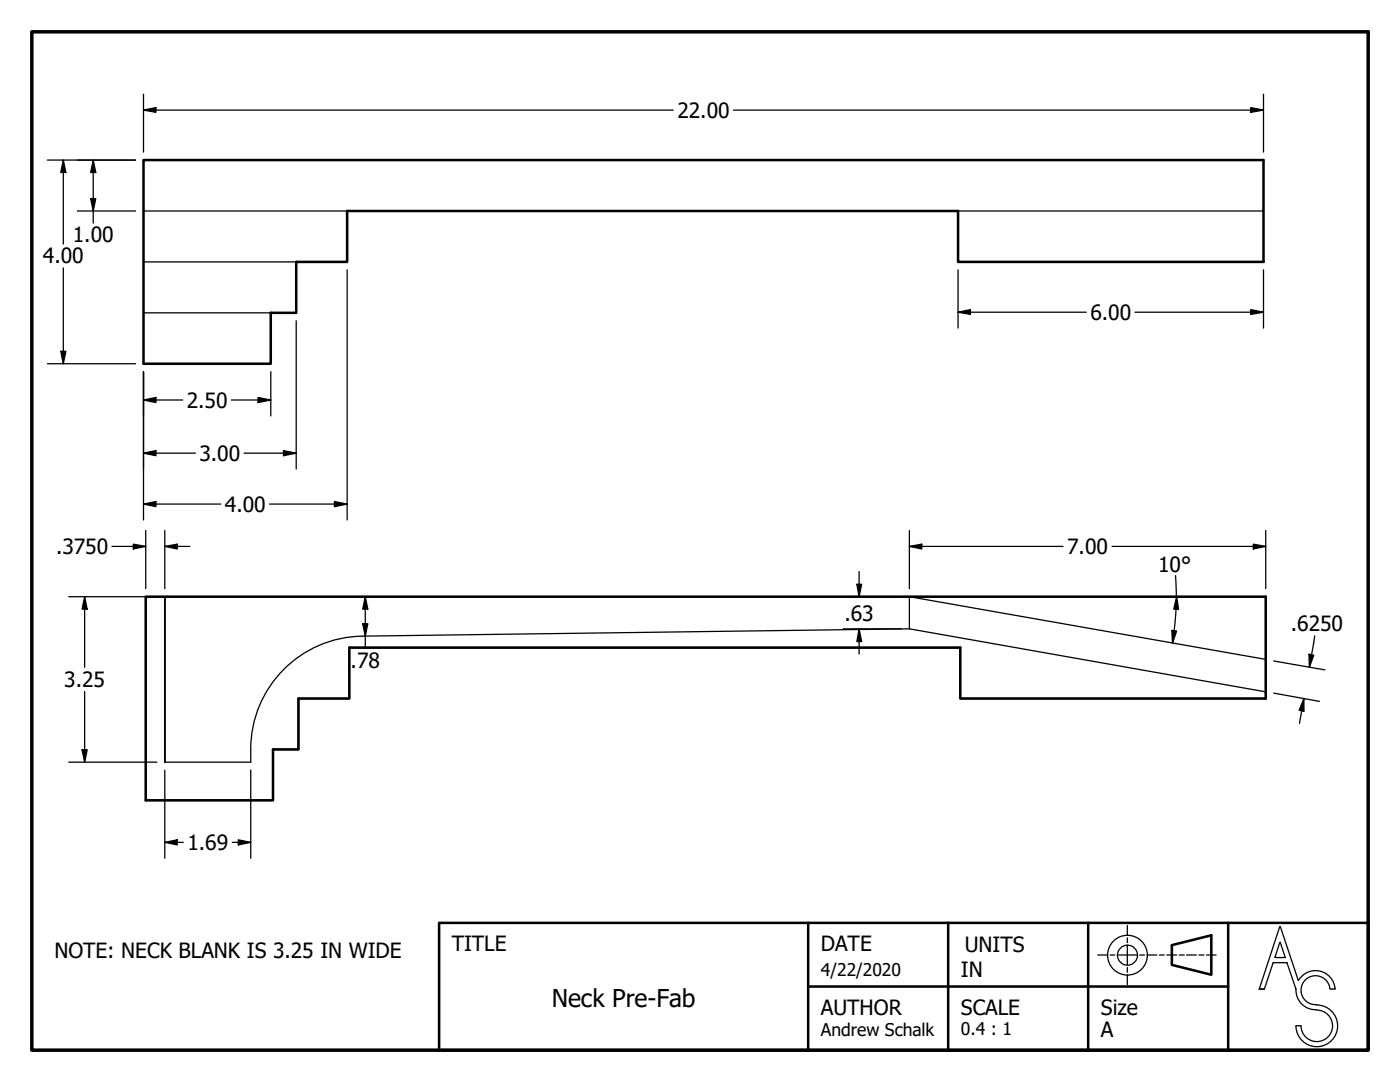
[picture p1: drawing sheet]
<svg xmlns="http://www.w3.org/2000/svg" width="279mm" height="216mm" viewBox="0 0 279 216" stroke-linecap="round" stroke-linejoin="round" font-family="sans-serif">
<!-- layer: Visible (ANSI) -->
<path d="M28.6 31.9h223.6v20.4h-61v-10.2h-121.9v10.2h-10.2v10.1h-5.1v10.2h-25.4zM29.1 119.1h223.5v20.3h-61v-10.2h-121.9v10.2h-10.1v10.1h-5.1v10.2h-25.4z" fill="none" stroke="#000" stroke-width=".51"/>
<!-- layer: Border (ANSI) -->
<path d="M6.3 6.3h266.7v203.2h-266.7z" fill="none" stroke="#000" stroke-width=".7"/>
<!-- layer: Title (ANSI) -->
<path d="M161.3 184.1h-73.7v25.4h73.7M161.3 196.8h83.8M189.2 184.1v25.4h83.8v-25.4h-55.8v25.4M189.2 184.1h-27.9v25.4h27.9M189.2 184.1h28M233.9 188.6l7.8-2v7.9l-7.8-2zM245.1 184.1v25.4" fill="none" stroke="#000" stroke-width=".51"/>
<!-- layer: Sketch Geometry (ANSI) -->
<g fill="none" stroke="#000" stroke-width=".25">
<path d="M28.6 42.1h40.7M28.6 52.3h30.5M191.2 42.1h61M28.6 62.4h25.4M32.9 119.1v33v-33M252.6 119.1h-223.5h223.5M69.7 139.4v-10.2v10.2M69.7 139.4h-10.1h10.1M72.3 126.9a22.6 22.6 0 0 0-22.3 22.6v2.6h-17.1M181.5 125.5v-6.4l71.1 12.5M181.5 125.5l71.1 12.5M181.5 125.5l-109.2 1.4"/>
<path d="M191.6 129.2v10.2h61v-20.3v20.3h-61zM191.6 129.2h-121.9h121.9M29.1 159.7v-40.6v40.6M54.5 159.7v-10.2v10.2M54.5 159.7h-25.4h25.4M59.6 149.5v-10.1v10.1M59.6 149.5h-5.1h5.1M219.1 190.6h1.9M221.6 190.6h.9M223 190.6h3.9M225 188.6v3.9M225 184.7v1.9"/>
<path d="M225 187.1v1M225 193v1M225 194.5v2M227.5 190.6h.9M228.9 190.6h2M231.4 190.6h.9M232.9 190.6h1.9M235.3 190.6h1M236.8 190.6h2M239.3 190.6h1M240.8 190.6h1.9"/>
<circle cx="225" cy="190.6" r="4"/>
<circle cx="225" cy="190.6" r="2"/>
</g>
<!-- layer: 0 -->
<g fill="none" stroke="#000" stroke-width=".25">
<path d="M251.3 197.4h1M254.1 192.2l-1.8 5.1M254.1 192.2h.1M254.1 192.1h2.8M254.4 191h.1M254.5 191.1h2M255.4 184.9l-4 12.4M255.4 188.1l-1 2.9M255.5 188h.1M255.5 184.9h.1M255.5 184.9l3.6 10.7M255.5 188.1l.9 2.9"/>
<path d="M256.9 192.2l1.7 5.2M258.6 197.3h.1M258.6 197.3a3.9 3.9 0 0 0 4.2 4.2M259.2 195.6a3.9 3.9 0 0 1 4.2-1.8 3.9 3.9 0 0 1 3 3.5M265.5 197.3a2.9 2.9 0 0 0-3.2-2.6 2.9 2.9 0 0 0-2.6 3.1 2.9 2.9 0 0 0 3.1 2.7M265.5 197.4h.9M266.4 197.3h.1M258.7 204.7h.9M262.8 201.5a3.2 3.2 0 0 1 3.1 3.2 3.2 3.2 0 0 1-3.1 3.2 3.2 3.2 0 0 1-3.2-3.2M262.8 200.5a4.2 4.2 0 0 1 4.2 4.2 4.2 4.2 0 0 1-4.1 4.1 4.2 4.2 0 0 1-4.2-4.1"/>
</g>
<!-- layer: Dimension (ANSI) -->
<g fill="none" stroke="#000" stroke-width=".25">
<path d="M28.6 18.8v11.6M252.2 18.8v11.6M9.5 31.9h17.6M12.6 31.9l.5 2.5h-1zM12.6 31.9v16.8M18.1 39.6h1l-.5 2.5zM18.6 31.9l.5 2.5h-1zM18.6 31.9v12.6M28.6 22l2.5-.5v.9zM28.6 22h105.8M146.4 22h105.8M249.6 21.5l2.6 .5-2.6 .4z"/>
<path d="M12.6 53.5v19.1M15.4 42.1h11.7M69.3 53.8v50M191.2 53.8v11.7M252.2 53.8v11.7M9.5 72.6h17.6M12.1 70.1h1l-.5 2.5zM28.6 79.8l2.5-.5v1zM28.6 74.2v29.6M28.6 79.8h7.8M46.2 79.8h7.8M51.5 79.3l2.5 .5-2.5 .5z"/>
<path d="M54 74.2v8.8M59.1 64v29.6M191.2 62.3l2.5-.5v.9zM191.2 62.3h25.6M226.5 62.3h25.7M249.6 61.8l2.6 .5-2.6 .4zM28.6 90.4l2.5-.5v1zM28.6 90.4h10.4M48.7 90.4h10.4M56.6 89.9l2.5 .5-2.5 .5zM13.7 119.1h17.6M16.9 119.1l.5 2.4h-1z"/>
<path d="M16.9 119.1v14.1M22.4 109h6.7M26.6 108.6l2.5 .4-2.5 .5zM28.6 100.6l2.5-.5v1zM28.6 100.6h15.5M29.1 105.9v11.6M32.9 109l2.5-.4v.9zM32.9 109h5M32.9 105.9v11.6M53.8 100.6h15.5M66.7 100.1l2.6 .5-2.6 .5zM72.9 119.1l.5 2.4h-1z"/>
<path d="M72.9 119.1v10.2M168.3 119.1h11.6M171 116.6h1l-.6 2.5zM171.4 114v5.1M181.5 109l2.5-.4v.9zM181.5 109h30.7M181.5 105.9v11.6M221.9 109h30.7M234.6 114.9l.2 4.1M234.8 119.1l.4 2.4h-.9zM234.8 119.1v2.4M250.1 108.6l2.5 .4-2.5 .5z"/>
<path d="M252.6 105.9v11.6M16.9 138v14.1M72.4 124.5h1l-.5 2.4zM168.3 125.5h11.6M171.4 125.5l.6 2.5h-1zM171.4 125.5v5M233.9 125.8l.9 .1-.8 2.4zM234.4 125.9l-.4 2.4M234.7 121.5l-.4 4.3M254.2 138.3l9.1 1.7M254.2 131.9l10.2 1.8M260.2 139.4v2.5l-.9-.2z"/>
<path d="M260.2 139.4l-.9 4.9M261.2 130.6l1 .1-.9 2.5zM262.4 126.9l-1.1 6.3M13.7 152.1h17.6M16.4 149.6h1l-.5 2.5zM32.9 153.7v17.6M50 153.7v17.6M32.9 168.1l2.5-.5v1zM32.9 168.1h3.7M46.4 168.1h3.6M47.6 167.6l2.4 .5-2.4 .5z"/>
</g>
<g fill="#000">
<path d="M12.6 31.9l.5 2.5h-1z" fill-rule="evenodd"/>
<path d="M18.1 39.6h1l-.5 2.5z" fill-rule="evenodd"/>
<path d="M18.6 31.9l.5 2.5h-1z" fill-rule="evenodd"/>
<path d="M28.6 22l2.5-.5v.9z" fill-rule="evenodd"/>
<path d="M249.6 21.5l2.6 .5-2.6 .4z" fill-rule="evenodd"/>
<path d="M12.1 70.1h1l-.5 2.5z" fill-rule="evenodd"/>
<path d="M28.6 79.8l2.5-.5v1z" fill-rule="evenodd"/>
<path d="M191.2 62.3l2.5-.5v.9z" fill-rule="evenodd"/>
<path d="M249.6 61.8l2.6 .5-2.6 .4z" fill-rule="evenodd"/>
<path d="M28.6 90.4l2.5-.5v1z" fill-rule="evenodd"/>
<path d="M51.5 79.3l2.5 .5-2.5 .5z" fill-rule="evenodd"/>
<path d="M56.6 89.9l2.5 .5-2.5 .5z" fill-rule="evenodd"/>
<path d="M26.6 108.6l2.5 .4-2.5 .5z" fill-rule="evenodd"/>
<path d="M28.6 100.6l2.5-.5v1z" fill-rule="evenodd"/>
<path d="M32.9 109l2.5-.4v.9z" fill-rule="evenodd"/>
<path d="M66.7 100.1l2.6 .5-2.6 .5z" fill-rule="evenodd"/>
<path d="M171 116.6h1l-.6 2.5z" fill-rule="evenodd"/>
<path d="M181.5 109l2.5-.4v.9z" fill-rule="evenodd"/>
<path d="M250.1 108.6l2.5 .4-2.5 .5z" fill-rule="evenodd"/>
<path d="M16.9 119.1l.5 2.4h-1z" fill-rule="evenodd"/>
<path d="M72.4 124.5h1l-.5 2.4z" fill-rule="evenodd"/>
<path d="M72.9 119.1l.5 2.4h-1z" fill-rule="evenodd"/>
<path d="M171.4 125.5l.6 2.5h-1z" fill-rule="evenodd"/>
<path d="M233.9 125.8l.9 .1-.8 2.4z" fill-rule="evenodd"/>
<path d="M234.8 119.1l.4 2.4h-.9z" fill-rule="evenodd"/>
<path d="M261.2 130.6l1 .1-.9 2.5z" fill-rule="evenodd"/>
<path d="M16.4 149.6h1l-.5 2.5z" fill-rule="evenodd"/>
<path d="M260.2 139.4v2.5l-.9-.2z" fill-rule="evenodd"/>
<path d="M32.9 168.1l2.5-.5v1z" fill-rule="evenodd"/>
<path d="M47.6 167.6l2.4 .5-2.4 .5z" fill-rule="evenodd"/>
</g>
<text font-size="4.9" x="110.1" y="201">Neck Pre-Fab</text>
<g font-size="4.2">
<text x="135.2" y="23.5">22.00</text>
<text x="8.6" y="52.6">4.00</text>
<text x="14.5" y="48.4">1.00</text>
<text x="217.6" y="63.8">6.00</text>
<text x="37.3" y="81.3">2.50</text>
<text x="39.8" y="91.9">3.00</text>
<text x="44.9" y="102.1">4.00</text>
<text x="11.2" y="110.6">.3750</text>
<text x="213" y="110.6">7.00</text>
<text x="231.1" y="114">10°</text>
<text x="168.5" y="123.8">.63</text>
<text x="257.6" y="126">.6250</text>
<text x="12.8" y="137.1">3.25</text>
<text x="70" y="133.2">.78</text>
<text x="37.4" y="169.6">1.69</text>
<text x="10.9" y="191.2">NOTE: NECK BLANK IS 3.25 IN WIDE</text>
<text x="90.2" y="189.7">TITLE</text>
<text x="163.8" y="189.7">DATE</text>
<text x="192.5" y="190">UNITS</text>
<text x="191.8" y="195">IN</text>
<text x="163.8" y="202.5">AUTHOR</text>
<text x="191.8" y="202.5">SCALE</text>
<text x="219.7" y="202.5">Size</text>
<text x="219.7" y="206.9">A</text>
</g>
<g font-size="3.5">
<text x="163.8" y="194.7">4/22/2020</text>
<text x="163.8" y="206.6">Andrew Schalk</text>
<text x="191.8" y="206.6">0.4 : 1</text>
</g>
</svg>
